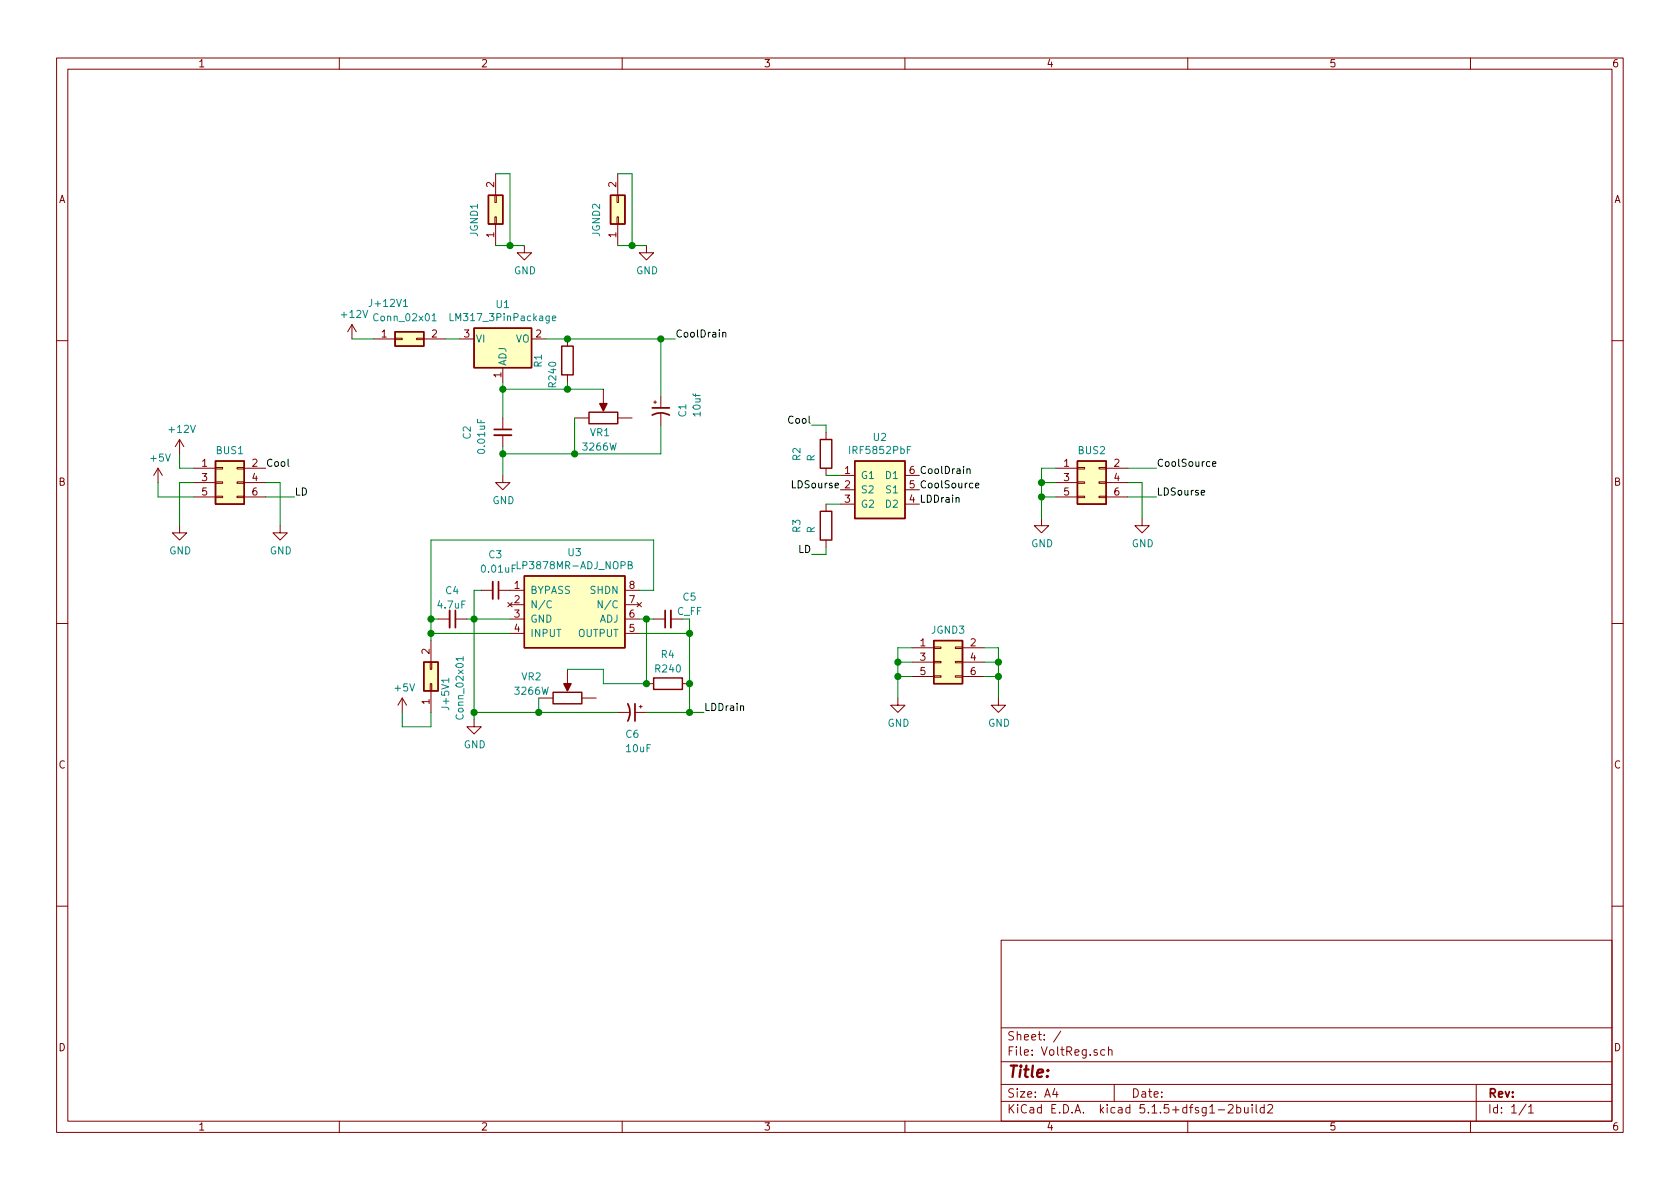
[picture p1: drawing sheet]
EESchema Schematic File Version 4
EELAYER 30 0
EELAYER END
$Descr A4 11693 8268
encoding utf-8
Sheet 1 1
Title ""
Date ""
Rev ""
Comp ""
Comment1 ""
Comment2 ""
Comment3 ""
Comment4 ""
$EndDescr
Wire Wire Line
	4550 3750 3000 3750
$Comp
L Regulator_Linear:LM317_3PinPackage U?
U 1 1
P 3500 2350
AR Path="/62035CB7/62062E59" Ref="U?"  Part="1" 
AR Path="/62062E59" Ref="U1"  Part="1" 
F 0 "U1" H 3500 2592 50  0000 C CNN
F 1 "LM317_3PinPackage" H 3500 2501 50  0000 C CNN
F 2 "Package_TO_SOT_SMD:TO-263-2" H 3500 2600 50  0001 C CIN
F 3 "http://www.ti.com/lit/ds/symlink/lm317.pdf" H 3500 2350 50  0001 C CNN
	1    3500 2350
	1    0    0    -1  
$EndComp
$Comp
L Device:C_Small C?
U 1 1
P 3500 3000
AR Path="/62035CB7/62062E5F" Ref="C?"  Part="1" 
AR Path="/62062E5F" Ref="C2"  Part="1" 
F 0 "C2" V 3250 3050 50  0000 R CNN
F 1 "0.01uF" V 3350 3100 50  0000 R CNN
F 2 "Capacitor_SMD:C_1812_4532Metric" H 3500 3000 50  0001 C CNN
F 3 "~" H 3500 3000 50  0001 C CNN
	1    3500 3000
	1    0    0    -1  
$EndComp
$Comp
L Device:CP1_Small C?
U 1 1
P 4600 2850
AR Path="/62035CB7/62062E65" Ref="C?"  Part="1" 
AR Path="/62062E65" Ref="C1"  Part="1" 
F 0 "C1" V 4750 2800 50  0000 L CNN
F 1 "10uf" V 4850 2800 50  0000 L CNN
F 2 "Capacitor_SMD:C_1812_4532Metric" H 4600 2850 50  0001 C CNN
F 3 "~" H 4600 2850 50  0001 C CNN
	1    4600 2850
	1    0    0    -1  
$EndComp
Wire Wire Line
	3200 2350 3100 2350
Wire Wire Line
	3500 3100 3500 3150
Connection ~ 3500 3150
Wire Wire Line
	3500 3150 3500 3300
Wire Wire Line
	4600 3150 4600 2950
Wire Wire Line
	4600 2350 4700 2350
Connection ~ 4600 2350
Text Label 4700 2350 0    50   ~ 0
CoolDrain
$Comp
L Connector_Generic:Conn_02x01 J+12V?
U 1 1
P 2800 2350
AR Path="/62035CB7/62062E7A" Ref="J+12V?"  Part="1" 
AR Path="/62062E7A" Ref="J+12V1"  Part="1" 
F 0 "J+12V1" H 2850 2600 50  0000 R CNN
F 1 "Conn_02x01" H 3050 2500 50  0000 R CNN
F 2 "Connector_PinHeader_2.54mm:PinHeader_2x01_P2.54mm_Vertical" H 2800 2350 50  0001 C CNN
F 3 "~" H 2800 2350 50  0001 C CNN
	1    2800 2350
	1    0    0    -1  
$EndComp
$Comp
L Device:R R?
U 1 1
P 3950 2500
AR Path="/62035CB7/62062E80" Ref="R?"  Part="1" 
AR Path="/62062E80" Ref="R1"  Part="1" 
F 0 "R1" V 4150 2450 50  0000 L CNN
F 1 "R240" V 4050 2500 50  0000 L CNN
F 2 "Resistor_SMD:R_1206_3216Metric_Pad1.42x1.75mm_HandSolder" V 3880 2500 50  0001 C CNN
F 3 "~" H 3950 2500 50  0001 C CNN
	1    3950 2500
	-1   0    0    1   
$EndComp
Wire Wire Line
	3500 2650 3500 2700
Wire Wire Line
	4600 2350 4600 2750
Wire Wire Line
	3500 2700 3950 2700
Wire Wire Line
	3950 2650 3950 2700
$Comp
L VoltReg-rescue:3266W-1-102LF-aab_lib VR?
U 1 1
P 4200 2900
AR Path="/62035CB7/62062E8C" Ref="VR?"  Part="1" 
AR Path="/62062E8C" Ref="VR1"  Part="1" 
F 0 "VR1" H 4250 2800 50  0000 R CNN
F 1 "3266W" H 4300 2700 50  0000 R CNN
F 2 "Potentiometer_THT:Potentiometer_Bourns_3266W_Vertical" H 4575 3125 50  0001 L BNN
F 3 "" H 4000 3000 50  0001 L BNN
F 4 "IPC7251" H 4575 3125 50  0001 L BNN "STANDARD"
F 5 "Bourns" H 4575 3275 50  0001 L BNN "MANUFACTURER"
	1    4200 2900
	1    0    0    -1  
$EndComp
Wire Wire Line
	3500 3150 4000 3150
Wire Wire Line
	3800 2350 3950 2350
Connection ~ 3950 2350
Wire Wire Line
	3950 2350 4600 2350
Connection ~ 3500 2700
Wire Wire Line
	3500 2700 3500 2900
Wire Wire Line
	4200 2700 3950 2700
Connection ~ 3950 2700
Wire Wire Line
	4000 2900 4000 3150
Connection ~ 4000 3150
Wire Wire Line
	4000 3150 4600 3150
$Comp
L power:GND #PWR?
U 1 1
P 3500 3300
AR Path="/62035CB7/62062E9D" Ref="#PWR?"  Part="1" 
AR Path="/62062E9D" Ref="#PWR05"  Part="1" 
F 0 "#PWR05" H 3500 3050 50  0001 C CNN
F 1 "GND" H 3505 3127 50  0000 C CNN
F 2 "" H 3500 3300 50  0001 C CNN
F 3 "" H 3500 3300 50  0001 C CNN
	1    3500 3300
	1    0    0    -1  
$EndComp
Wire Wire Line
	4550 3750 4550 4100
Wire Wire Line
	3000 3750 3000 4300
Connection ~ 3300 4950
Wire Wire Line
	3300 4950 3300 5000
Connection ~ 4800 4950
Wire Wire Line
	4800 4750 4800 4950
Connection ~ 4800 4750
Wire Wire Line
	4450 4300 4500 4300
Wire Wire Line
	3300 4300 3300 4950
Wire Wire Line
	4800 4950 4900 4950
Wire Wire Line
	4500 4950 4800 4950
Wire Wire Line
	4800 4400 4800 4750
Wire Wire Line
	4500 4750 4200 4750
Connection ~ 4800 4400
Wire Wire Line
	4450 4400 4800 4400
Wire Wire Line
	4800 4300 4800 4400
Wire Wire Line
	4750 4300 4800 4300
Text Label 4900 4950 0    50   ~ 0
LDDrain
$Comp
L power:GND #PWR?
U 1 1
P 3300 5000
AR Path="/62035CB7/62062EB5" Ref="#PWR?"  Part="1" 
AR Path="/62062EB5" Ref="#PWR014"  Part="1" 
F 0 "#PWR014" H 3300 4750 50  0001 C CNN
F 1 "GND" H 3305 4827 50  0000 C CNN
F 2 "" H 3300 5000 50  0001 C CNN
F 3 "" H 3300 5000 50  0001 C CNN
	1    3300 5000
	1    0    0    -1  
$EndComp
$Comp
L Device:CP1_Small C?
U 1 1
P 4400 4950
AR Path="/62035CB7/62062EBB" Ref="C?"  Part="1" 
AR Path="/62062EBB" Ref="C6"  Part="1" 
F 0 "C6" V 4550 4900 50  0000 L CNN
F 1 "10uF" V 4650 4900 50  0000 L CNN
F 2 "Capacitor_SMD:C_1812_4532Metric" H 4400 4950 50  0001 C CNN
F 3 "~" H 4400 4950 50  0001 C CNN
	1    4400 4950
	0    1    1    0   
$EndComp
$Comp
L VoltReg-rescue:3266W-1-102LF-aab_lib VR?
U 1 1
P 3950 4850
AR Path="/62035CB7/62062EC3" Ref="VR?"  Part="1" 
AR Path="/62062EC3" Ref="VR2"  Part="1" 
F 0 "VR2" H 3700 5000 50  0000 C CNN
F 1 "3266W" H 3700 4900 50  0000 C CNN
F 2 "Potentiometer_THT:Potentiometer_Bourns_3266W_Vertical" H 4325 5075 50  0001 L BNN
F 3 "" H 3750 4950 50  0001 L BNN
F 4 "IPC7251" H 4325 5075 50  0001 L BNN "STANDARD"
F 5 "Bourns" H 4325 5225 50  0001 L BNN "MANUFACTURER"
	1    3950 4850
	1    0    0    -1  
$EndComp
$Comp
L Device:R R?
U 1 1
P 4650 4750
AR Path="/62035CB7/62062EC9" Ref="R?"  Part="1" 
AR Path="/62062EC9" Ref="R4"  Part="1" 
F 0 "R4" V 4850 4700 50  0000 L CNN
F 1 "R240" V 4750 4650 50  0000 L CNN
F 2 "Resistor_SMD:R_1206_3216Metric_Pad1.42x1.75mm_HandSolder" V 4580 4750 50  0001 C CNN
F 3 "~" H 4650 4750 50  0001 C CNN
	1    4650 4750
	0    -1   -1   0   
$EndComp
$Comp
L Device:C_Small C?
U 1 1
P 4650 4300
AR Path="/62035CB7/62062ECF" Ref="C?"  Part="1" 
AR Path="/62062ECF" Ref="C5"  Part="1" 
F 0 "C5" V 4800 4150 50  0000 C CNN
F 1 "C_FF" V 4700 4150 50  0000 C CNN
F 2 "Capacitor_SMD:C_1812_4532Metric" H 4650 4300 50  0001 C CNN
F 3 "~" H 4650 4300 50  0001 C CNN
	1    4650 4300
	0    -1   -1   0   
$EndComp
Connection ~ 3000 4300
Wire Wire Line
	4450 4100 4550 4100
Wire Wire Line
	2800 5050 3000 5050
Wire Wire Line
	3000 4950 3000 5050
Connection ~ 3000 4400
Wire Wire Line
	3000 4400 3000 4450
$Comp
L Connector_Generic:Conn_02x01 J+5V?
U 1 1
P 3000 4750
AR Path="/62035CB7/62062EDB" Ref="J+5V?"  Part="1" 
AR Path="/62062EDB" Ref="J+5V1"  Part="1" 
F 0 "J+5V1" H 3050 4650 50  0000 R CNN
F 1 "Conn_02x01" H 3200 4550 50  0000 R CNN
F 2 "Connector_PinHeader_2.54mm:PinHeader_2x01_P2.54mm_Vertical" H 3000 4750 50  0001 C CNN
F 3 "~" H 3000 4750 50  0001 C CNN
	1    3000 4750
	0    -1   -1   0   
$EndComp
Wire Wire Line
	3000 4300 3000 4400
Wire Wire Line
	3300 4300 3550 4300
Connection ~ 3300 4300
$Comp
L Device:C_Small C?
U 1 1
P 3450 4100
AR Path="/62035CB7/62062EE4" Ref="C?"  Part="1" 
AR Path="/62062EE4" Ref="C3"  Part="1" 
F 0 "C3" V 3200 4150 50  0000 R CNN
F 1 "0.01uF" V 3300 4250 50  0000 R CNN
F 2 "Capacitor_SMD:C_1812_4532Metric" H 3450 4100 50  0001 C CNN
F 3 "~" H 3450 4100 50  0001 C CNN
	1    3450 4100
	0    1    1    0   
$EndComp
$Comp
L VoltReg-rescue:LP3878MR-ADJ_NOPB-aab_lib U?
U 1 1
P 3550 4100
AR Path="/62035CB7/62062EEA" Ref="U?"  Part="1" 
AR Path="/62062EEA" Ref="U3"  Part="1" 
F 0 "U3" H 4000 4365 50  0000 C CNN
F 1 "LP3878MR-ADJ_NOPB" H 4000 4274 50  0000 C CNN
F 2 "Package_SO:HSOP-8-1EP_3.9x4.9mm_P1.27mm_EP2.41x3.1mm" H 3660 4990 50  0001 C CNN
F 3 "" H 3660 4990 50  0001 C CNN
	1    3550 4100
	1    0    0    -1  
$EndComp
$Comp
L Device:C_Small C?
U 1 1
P 3150 4300
AR Path="/62035CB7/62062EF0" Ref="C?"  Part="1" 
AR Path="/62062EF0" Ref="C4"  Part="1" 
F 0 "C4" V 2950 4350 50  0000 R CNN
F 1 "4.7uF" V 3050 4400 50  0000 R CNN
F 2 "Capacitor_SMD:C_1812_4532Metric" H 3150 4300 50  0001 C CNN
F 3 "~" H 3150 4300 50  0001 C CNN
	1    3150 4300
	0    1    1    0   
$EndComp
Wire Wire Line
	3300 4100 3350 4100
Wire Wire Line
	3300 4100 3300 4300
Wire Wire Line
	3250 4300 3300 4300
Wire Wire Line
	3050 4300 3000 4300
Wire Wire Line
	3000 4400 3550 4400
Wire Wire Line
	4500 4750 4500 4300
Connection ~ 4500 4750
Connection ~ 4500 4300
Wire Wire Line
	4500 4300 4550 4300
Wire Wire Line
	3300 4950 3750 4950
Wire Wire Line
	3950 4650 4200 4650
Wire Wire Line
	4200 4650 4200 4750
Wire Wire Line
	3750 4850 3750 4950
Connection ~ 3750 4950
Wire Wire Line
	3750 4950 4300 4950
$Comp
L power:+5V #PWR?
U 1 1
P 2800 4950
AR Path="/62035CB7/62062F05" Ref="#PWR?"  Part="1" 
AR Path="/62062F05" Ref="#PWR013"  Part="1" 
F 0 "#PWR013" H 2800 4800 50  0001 C CNN
F 1 "+5V" H 2815 5123 50  0000 C CNN
F 2 "" H 2800 4950 50  0001 C CNN
F 3 "" H 2800 4950 50  0001 C CNN
	1    2800 4950
	1    0    0    -1  
$EndComp
Wire Wire Line
	2800 4950 2800 5050
$Comp
L Connector_Generic:Conn_02x03_Odd_Even BUS?
U 1 1
P 7550 3350
AR Path="/62035CB7/620716DD" Ref="BUS?"  Part="1" 
AR Path="/620716DD" Ref="BUS2"  Part="1" 
F 0 "BUS2" H 7600 3575 50  0000 C CNN
F 1 "Conn_02x03_Odd_Even" H 7600 3576 50  0001 C CNN
F 2 "Connector_PinHeader_2.54mm:PinHeader_2x03_P2.54mm_Vertical" H 7550 3350 50  0001 C CNN
F 3 "~" H 7550 3350 50  0001 C CNN
	1    7550 3350
	1    0    0    -1  
$EndComp
Text Label 8050 3450 0    50   ~ 0
LDSourse
Text Label 8050 3250 0    50   ~ 0
CoolSource
Wire Wire Line
	1250 3350 1250 3650
Text Label 1850 3250 0    50   ~ 0
Cool
Wire Wire Line
	1950 3350 1950 3650
$Comp
L power:GND #PWR010
U 1 1
P 1950 3650
F 0 "#PWR010" H 1950 3400 50  0001 C CNN
F 1 "GND" H 1955 3477 50  0000 C CNN
F 2 "" H 1950 3650 50  0001 C CNN
F 3 "" H 1950 3650 50  0001 C CNN
	1    1950 3650
	1    0    0    -1  
$EndComp
Wire Wire Line
	1250 3250 1250 3150
$Comp
L power:+12V #PWR?
U 1 1
P 1250 3150
AR Path="/62035CB7/620A8A85" Ref="#PWR?"  Part="1" 
AR Path="/620A8A85" Ref="#PWR04"  Part="1" 
F 0 "#PWR04" H 1250 3000 50  0001 C CNN
F 1 "+12V" H 1265 3323 50  0000 C CNN
F 2 "" H 1250 3150 50  0001 C CNN
F 3 "" H 1250 3150 50  0001 C CNN
	1    1250 3150
	1    0    0    -1  
$EndComp
$Comp
L power:+12V #PWR?
U 1 1
P 2450 2350
AR Path="/62035CB7/62062E73" Ref="#PWR?"  Part="1" 
AR Path="/62062E73" Ref="#PWR03"  Part="1" 
F 0 "#PWR03" H 2450 2200 50  0001 C CNN
F 1 "+12V" H 2465 2523 50  0000 C CNN
F 2 "" H 2450 2350 50  0001 C CNN
F 3 "" H 2450 2350 50  0001 C CNN
	1    2450 2350
	1    0    0    -1  
$EndComp
Wire Wire Line
	2450 2350 2600 2350
$Comp
L Connector_Generic:Conn_02x01 JGND?
U 1 1
P 3450 1500
AR Path="/62035CB7/62126BE3" Ref="JGND?"  Part="1" 
AR Path="/62126BE3" Ref="JGND1"  Part="1" 
F 0 "JGND1" H 3550 1650 50  0000 R CNN
F 1 "Conn_02x01" H 3700 1650 50  0001 R CNN
F 2 "Connector_PinHeader_2.54mm:PinHeader_2x01_P2.54mm_Vertical" H 3450 1500 50  0001 C CNN
F 3 "~" H 3450 1500 50  0001 C CNN
	1    3450 1500
	0    -1   -1   0   
$EndComp
Wire Wire Line
	3450 1200 3550 1200
Wire Wire Line
	3550 1200 3550 1700
Wire Wire Line
	3550 1700 3450 1700
$Comp
L power:GND #PWR?
U 1 1
P 3650 1700
AR Path="/62035CB7/62126C25" Ref="#PWR?"  Part="1" 
AR Path="/62126C25" Ref="#PWR01"  Part="1" 
F 0 "#PWR01" H 3650 1450 50  0001 C CNN
F 1 "GND" H 3655 1527 50  0000 C CNN
F 2 "" H 3650 1700 50  0001 C CNN
F 3 "" H 3650 1700 50  0001 C CNN
	1    3650 1700
	1    0    0    -1  
$EndComp
Wire Wire Line
	3550 1700 3650 1700
Connection ~ 3550 1700
Wire Wire Line
	7250 3250 7350 3250
Wire Wire Line
	7250 3350 7350 3350
Wire Wire Line
	7250 3450 7350 3450
Wire Wire Line
	8050 3250 7850 3250
Wire Wire Line
	8050 3450 7850 3450
Wire Wire Line
	7250 3250 7250 3350
Connection ~ 7250 3350
Wire Wire Line
	7250 3350 7250 3450
Connection ~ 7250 3450
Wire Wire Line
	7250 3450 7250 3600
$Comp
L power:GND #PWR07
U 1 1
P 7250 3600
F 0 "#PWR07" H 7250 3350 50  0001 C CNN
F 1 "GND" H 7255 3427 50  0000 C CNN
F 2 "" H 7250 3600 50  0001 C CNN
F 3 "" H 7250 3600 50  0001 C CNN
	1    7250 3600
	1    0    0    -1  
$EndComp
$Comp
L power:GND #PWR08
U 1 1
P 7950 3600
F 0 "#PWR08" H 7950 3350 50  0001 C CNN
F 1 "GND" H 7955 3427 50  0000 C CNN
F 2 "" H 7950 3600 50  0001 C CNN
F 3 "" H 7950 3600 50  0001 C CNN
	1    7950 3600
	1    0    0    -1  
$EndComp
Wire Wire Line
	1850 3350 1950 3350
$Comp
L Connector_Generic:Conn_02x03_Odd_Even BUS?
U 1 1
P 1550 3350
AR Path="/62035CB7/6209A14E" Ref="BUS?"  Part="1" 
AR Path="/6209A14E" Ref="BUS1"  Part="1" 
F 0 "BUS1" H 1600 3575 50  0000 C CNN
F 1 "Conn_02x03_Odd_Even" H 1600 3576 50  0001 C CNN
F 2 "Connector_PinHeader_2.54mm:PinHeader_2x03_P2.54mm_Vertical" H 1550 3350 50  0001 C CNN
F 3 "~" H 1550 3350 50  0001 C CNN
	1    1550 3350
	1    0    0    -1  
$EndComp
Text Label 2050 3450 0    50   ~ 0
LD
Wire Wire Line
	1850 3450 2050 3450
Wire Wire Line
	1250 3350 1350 3350
Wire Wire Line
	1250 3250 1350 3250
$Comp
L power:+5V #PWR?
U 1 1
P 1100 3350
AR Path="/62035CB7/620AB03D" Ref="#PWR?"  Part="1" 
AR Path="/620AB03D" Ref="#PWR06"  Part="1" 
F 0 "#PWR06" H 1100 3200 50  0001 C CNN
F 1 "+5V" H 1115 3523 50  0000 C CNN
F 2 "" H 1100 3350 50  0001 C CNN
F 3 "" H 1100 3350 50  0001 C CNN
	1    1100 3350
	1    0    0    -1  
$EndComp
Wire Wire Line
	1100 3350 1100 3450
$Comp
L power:GND #PWR09
U 1 1
P 1250 3650
F 0 "#PWR09" H 1250 3400 50  0001 C CNN
F 1 "GND" H 1255 3477 50  0000 C CNN
F 2 "" H 1250 3650 50  0001 C CNN
F 3 "" H 1250 3650 50  0001 C CNN
	1    1250 3650
	1    0    0    -1  
$EndComp
Wire Wire Line
	1100 3450 1350 3450
Wire Wire Line
	7850 3350 7950 3350
Wire Wire Line
	7950 3350 7950 3600
Text Label 6400 3400 0    50   ~ 0
CoolSource
Text Label 6400 3300 0    50   ~ 0
CoolDrain
Text Label 5850 3400 2    50   ~ 0
LDSourse
Text Label 6400 3500 0    50   ~ 0
LDDrain
Wire Wire Line
	5750 3850 5750 3800
Wire Wire Line
	5650 3850 5750 3850
Wire Wire Line
	5650 2950 5750 2950
Wire Wire Line
	5750 2950 5750 3000
Text Label 5650 2950 2    50   ~ 0
Cool
Text Label 5650 3850 2    50   ~ 0
LD
Wire Wire Line
	5850 3300 5750 3300
$Comp
L Device:R R?
U 1 1
P 5750 3150
AR Path="/62035CB7/62062F1C" Ref="R?"  Part="1" 
AR Path="/62062F1C" Ref="R2"  Part="1" 
F 0 "R2" V 5950 3100 50  0000 L CNN
F 1 "R" V 5850 3150 50  0000 L CNN
F 2 "Resistor_SMD:R_1206_3216Metric_Pad1.42x1.75mm_HandSolder" V 5680 3150 50  0001 C CNN
F 3 "~" H 5750 3150 50  0001 C CNN
	1    5750 3150
	-1   0    0    1   
$EndComp
Wire Wire Line
	5850 3500 5750 3500
$Comp
L Device:R R?
U 1 1
P 5750 3650
AR Path="/62035CB7/62062F15" Ref="R?"  Part="1" 
AR Path="/62062F15" Ref="R3"  Part="1" 
F 0 "R3" V 5950 3600 50  0000 L CNN
F 1 "R" V 5850 3650 50  0000 L CNN
F 2 "Resistor_SMD:R_1206_3216Metric_Pad1.42x1.75mm_HandSolder" V 5680 3650 50  0001 C CNN
F 3 "~" H 5750 3650 50  0001 C CNN
	1    5750 3650
	-1   0    0    1   
$EndComp
$Comp
L VoltReg-rescue:IRF5852PbF-aab_lib U?
U 1 1
P 5850 3300
AR Path="/62035CB7/62062F0F" Ref="U?"  Part="1" 
AR Path="/62062F0F" Ref="U2"  Part="1" 
F 0 "U2" H 6125 3567 50  0000 C CNN
F 1 "IRF5852PbF" H 6125 3476 50  0000 C CNN
F 2 "Package_SO:TSOP-6_1.65x3.05mm_P0.95mm" H 6000 3470 50  0001 C CNN
F 3 "" H 6000 3470 50  0001 C CNN
	1    5850 3300
	1    0    0    -1  
$EndComp
Connection ~ 4400 1700
Wire Wire Line
	4400 1700 4500 1700
$Comp
L power:GND #PWR?
U 1 1
P 4500 1700
AR Path="/62035CB7/62126C2B" Ref="#PWR?"  Part="1" 
AR Path="/62126C2B" Ref="#PWR02"  Part="1" 
F 0 "#PWR02" H 4500 1450 50  0001 C CNN
F 1 "GND" H 4505 1527 50  0000 C CNN
F 2 "" H 4500 1700 50  0001 C CNN
F 3 "" H 4500 1700 50  0001 C CNN
	1    4500 1700
	1    0    0    -1  
$EndComp
Wire Wire Line
	4400 1700 4300 1700
Wire Wire Line
	4400 1200 4400 1700
Wire Wire Line
	4300 1200 4400 1200
$Comp
L Connector_Generic:Conn_02x01 JGND?
U 1 1
P 4300 1500
AR Path="/62035CB7/62126BE9" Ref="JGND?"  Part="1" 
AR Path="/62126BE9" Ref="JGND2"  Part="1" 
F 0 "JGND2" H 4400 1650 50  0000 R CNN
F 1 "Conn_02x01" H 4550 1650 50  0001 R CNN
F 2 "Connector_PinHeader_2.54mm:PinHeader_2x01_P2.54mm_Vertical" H 4300 1500 50  0001 C CNN
F 3 "~" H 4300 1500 50  0001 C CNN
	1    4300 1500
	0    -1   -1   0   
$EndComp
Connection ~ 6950 4600
Wire Wire Line
	6950 4500 6950 4600
Wire Wire Line
	6850 4500 6950 4500
Wire Wire Line
	6950 4700 6950 4850
Connection ~ 6950 4700
Wire Wire Line
	6850 4700 6950 4700
Wire Wire Line
	6950 4600 6950 4700
Wire Wire Line
	6850 4600 6950 4600
$Comp
L power:GND #PWR012
U 1 1
P 6950 4850
F 0 "#PWR012" H 6950 4600 50  0001 C CNN
F 1 "GND" H 6955 4677 50  0000 C CNN
F 2 "" H 6950 4850 50  0001 C CNN
F 3 "" H 6950 4850 50  0001 C CNN
	1    6950 4850
	1    0    0    -1  
$EndComp
$Comp
L power:GND #PWR011
U 1 1
P 6250 4850
F 0 "#PWR011" H 6250 4600 50  0001 C CNN
F 1 "GND" H 6255 4677 50  0000 C CNN
F 2 "" H 6250 4850 50  0001 C CNN
F 3 "" H 6250 4850 50  0001 C CNN
	1    6250 4850
	1    0    0    -1  
$EndComp
Wire Wire Line
	6250 4700 6250 4850
Connection ~ 6250 4700
Wire Wire Line
	6250 4600 6250 4700
Connection ~ 6250 4600
Wire Wire Line
	6250 4500 6250 4600
Wire Wire Line
	6250 4700 6350 4700
Wire Wire Line
	6250 4600 6350 4600
Wire Wire Line
	6250 4500 6350 4500
$Comp
L Connector_Generic:Conn_02x03_Odd_Even JGND?
U 1 1
P 6550 4600
AR Path="/62035CB7/622ADF8B" Ref="JGND?"  Part="1" 
AR Path="/622ADF8B" Ref="JGND3"  Part="1" 
F 0 "JGND3" H 6600 4825 50  0000 C CNN
F 1 "Conn_02x03_Odd_Even" H 6600 4826 50  0001 C CNN
F 2 "Connector_PinHeader_2.54mm:PinHeader_2x03_P2.54mm_Vertical" H 6550 4600 50  0001 C CNN
F 3 "~" H 6550 4600 50  0001 C CNN
	1    6550 4600
	1    0    0    -1  
$EndComp
$EndSCHEMATC
